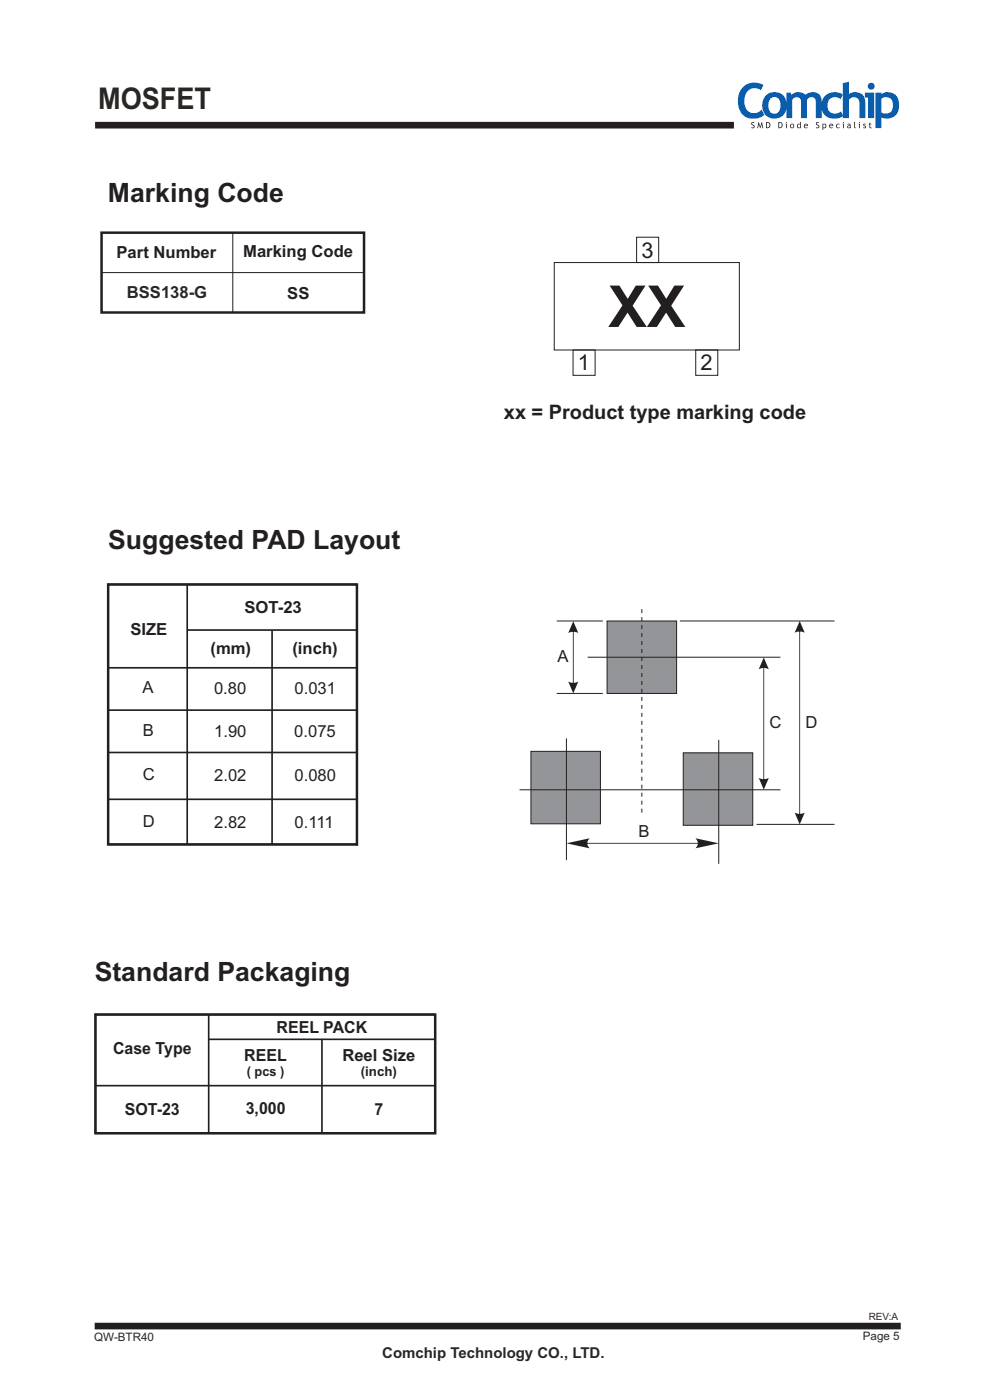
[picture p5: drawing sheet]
<svg xmlns="http://www.w3.org/2000/svg" width="210mm" height="297mm" viewBox="0 0 210 297" stroke-linecap="round" stroke-linejoin="round" font-family="sans-serif">
<path d="M20.2 26.6h135.5M20.1 281.3h171" fill="none" stroke="#231f20" stroke-width="1.4" stroke-linecap="butt"/>
<g fill="#0a5dac">
<path d="M157.8 18.3a3.7 3.7 0 0 1 4.1-.2l-.5 1a2.17 2.17 0 0 0-2.3-.2 2.17 2.17 0 0 0-1.2 2.1 2.32 2.32 0 0 0 2.4 3l.7-.3 .5-.4 .6 1a3.4 3.4 0 0 1-3.8 .6 3.4 3.4 0 0 1-1.8-3.5l.3-1.5 .4-.9z"/>
<path d="M166.8 19.7h.9l.2 .4a2.19 2.19 0 0 1 3 0 1.98 1.98 0 0 1 2.2-.4 1.98 1.98 0 0 1 1.2 1.8v3.6h-1.3v-3.4a.99 .99 0 0 0-.7-1.1 .99 .99 0 0 0-1.1 .6v3.9h-1.3v-3.6a.98 .98 0 0 0-.8-.9 .98 .98 0 0 0-1 .6v3.9h-1.3z"/>
<path d="M175 20.3a3.1 3.1 0 0 1 3.8-.2l-.5 .9a1.72 1.72 0 0 0-2.8 1.3 1.72 1.72 0 0 0 2.6 1.5l.3-.2 .5 1a3.1 3.1 0 0 1-4.4-.8 3.2 3.2 0 0 1 .5-3.5z"/>
<path d="M178.8 17.6l1.3-.3v2.7a2.12 2.12 0 0 1 2.3-.3 2.12 2.12 0 0 1 1.1 2v3.4h-1.2v-3.4a1.2 1.2 0 0 0-.9-1 1.2 1.2 0 0 0-1.3 .5v3.9h-1.3z"/>
<path d="M162.4 20.3a2.63 2.63 0 0 1 3.2-.5 2.63 2.63 0 0 1 1.2 3 2.62 2.62 0 0 1-3 2.3 2.62 2.62 0 0 1-2.1-3.2l.2-.9zM163.5 20.8a2.38 2.38 0 0 0 .1 3.1 1.37 1.37 0 0 0 1.5-.1 1.37 1.37 0 0 0 .5-1.5 1.34 1.34 0 0 0-.4-1.4 1.34 1.34 0 0 0-1.5-.2z"/>
<path d="M184.1 18.3a.73 .73 0 0 1 1.4 0 .73 .73 0 0 1-1.4 0zM183.5 19.7h1.9v5.4h-1.2v-4.4h-.7z"/>
<path d="M185.7 19.7h1.3v.3a2.39 2.39 0 0 1 2.6-.1 2.39 2.39 0 0 1 1.1 2.5 2.59 2.59 0 0 1-3.7 2.5v2.3h-1.3zM187 21v2.8a1.59 1.59 0 0 0 1.9 0 1.59 1.59 0 0 0 .5-1.9 1.44 1.44 0 0 0-.9-1.2 1.44 1.44 0 0 0-1.5 .3z"/>
</g>
<g fill="#231f20">
<path d="M159.5 26l.5-.1v.2h-.4v.3a.44 .44 0 0 1 .5 .5 .44 .44 0 0 1-.7 .2l.1-.1a.24 .24 0 0 0 .4 0 .24 .24 0 0 0-.2-.4l-.3-.3z"/>
<path d="M160.9 25.9l.4 .9 .3-.9 .3 1.3h-.2l-.1-.8-.3 .8-.3-.8-.2 .8h-.2z"/>
<path d="M173.2 26l.5-.1v.2h-.4v.3a.44 .44 0 0 1 .5 .5 .44 .44 0 0 1-.7 .2l.1-.1a.24 .24 0 0 0 .4 0 .24 .24 0 0 0-.2-.4l-.3-.3z"/>
<path d="M177.5 26.4l.4-.2 .2 .1-.1 .1a.34 .34 0 0 0-.4 .1 .34 .34 0 0 0 0 .5 .34 .34 0 0 0 .5 0v.1a.5 .5 0 0 1-.7 0 .5 .5 0 0 1 .1-.7z"/>
<path d="M181.2 25.9h.1v1l.2 .3-.3-.1z"/>
<path d="M183.2 26.3h.5l-.1 .2-.3-.1v.2a.36 .36 0 0 1 .4 .4 .36 .36 0 0 1-.6 .1l.1-.1 .2 .1 .1-.2-.4-.3z"/>
<path d="M184.4 26h.2v.2h.2v.2h-.2v.5l.3 .3h-.3l-.2-.2v-.6h-.1z"/>
<path d="M162.5 25.9a.7 .7 0 0 1 1 .6 .7 .7 0 0 1-1 .7zM162.7 26.1v.9a.49 .49 0 0 0 .5-.5 .49 .49 0 0 0-.5-.4z"/>
<path d="M165.1 25.9a.7 .7 0 0 1 1 .6 .7 .7 0 0 1-1 .7zM165.3 26.1v.9a.49 .49 0 0 0 .5-.5 .49 .49 0 0 0-.5-.4z"/>
<path d="M166.7 26a.15 .15 0 0 1 .3 0 .15 .15 0 0 1-.3 0zM166.6 26.2h.3v1h-.1v-.8z"/>
<path d="M167.6 26.7a.47 .47 0 0 1 .9 0 .47 .47 0 0 1-.9 0zM167.8 26.5v.4l.2 .2a.32 .32 0 0 0 .3-.4 .32 .32 0 0 0-.5-.2z"/>
<path d="M169.2 26.4l.5-.1v-.4h.2v1.3l-.2-.1a.46 .46 0 0 1-.6-.1 .46 .46 0 0 1 .1-.6zM169.3 26.5v.4l.4 .1v-.5z"/>
<path d="M170.7 26.4a.42 .42 0 0 1 .5-.1 .42 .42 0 0 1 .2 .4h-.7l.2 .4 .3-.1 .1 .1a.5 .5 0 0 1-.7 0 .5 .5 0 0 1 .1-.7zM170.8 26.4l-.1 .2h.5l-.1-.2z"/>
<path d="M174.5 26.2l.1 .1a.46 .46 0 0 1 .7 .4 .46 .46 0 0 1-.7 .4v.5h-.1zM174.6 26.5l.1 .6a.34 .34 0 0 0 .4-.4 .34 .34 0 0 0-.4-.3z"/>
<path d="M176 26.4a.42 .42 0 0 1 .5-.1 .42 .42 0 0 1 .2 .4h-.6l.1 .4 .4-.1 .1 .1a.5 .5 0 0 1-.7 0 .5 .5 0 0 1 0-.7zM176.1 26.4v.2h.5l-.2-.2z"/>
<path d="M178.8 26a.1 .1 0 0 1 .2 0 .1 .1 0 0 1-.2 0zM178.7 26.2h.3v1h-.2v-.8z"/>
<path d="M179.7 26.3a.42 .42 0 0 1 .7 .3l.1 .6-.2-.1-.3 .1a.33 .33 0 0 1-.3-.4 .33 .33 0 0 1 .4-.2h.2l-.1-.2-.4 .1zM179.9 26.8v.2h.4v-.3z"/>
<path d="M182.2 26a.1 .1 0 0 1 .2 0 .1 .1 0 0 1-.2 0zM182.1 26.2h.3v1h-.1v-.8z"/>
</g>
<path d="M117.6 55.7h39.2v18.5h-39.2zM135 50.3h4.7v5.4h-4.7zM121.6 74.2h4.6v5.4h-4.6zM147.6 74.2h4.7v5.4h-4.7z" fill="none" stroke="#231f20" stroke-width=".21"/>
<path d="M22.9 124h52.8v55.1h-52.8z" fill="none" stroke="#231f20" stroke-width=".53"/>
<path d="M22.9 124h52.8M22.9 123.8v55.3h53M39.7 124v55.1M39.7 133.7h36M57.7 133.8v45.3M75.7 124v55.4M22.9 159.6h52.8M22.9 150.7h52.8M22.9 141.7h52.8M22.9 169.6h53" fill="none" stroke="#231f20" stroke-width=".35"/>
<g fill="#939598" stroke="#231f20" stroke-width=".21">
<path d="M144.9 159.7h14.8v15.4h-14.8z" fill-rule="evenodd"/>
<path d="M112.6 159.4h14.8v15.4h-14.8z" fill-rule="evenodd"/>
</g>
<path d="M118.1 131.7h9.8M118.1 147.1h9.8M120.2 156.6v25.9M152.5 157v26.3M110.2 167.5h55.3" fill="none" stroke="#231f20" stroke-width=".21"/>
<g fill="#231f20">
<path d="M162 139.5l1.1 2.5-1.1-.3-1.1 .3zM161.9 140.7h.2v25.6h-.2zM160.9 165l1.1 .3 1.1-.3-1.1 2.5z"/>
<path d="M120.2 178.9l4.9-1.1-.4 .6-.1 .5 .1 .5 .4 .6zM122.6 178.8h27.4v.2h-27.4zM147.5 177.8l5 1.1-5 1.1 .4-.6 .1-.5-.1-.5z"/>
</g>
<path d="M128.8 131.7h14.7v15.4h-14.7z" fill-rule="evenodd" fill="#939598" stroke="#231f20" stroke-width=".21"/>
<path d="M136.1 129.2v43.4" fill="none" stroke="#231f20" stroke-width=".21" stroke-dasharray=".8 .8" stroke-linecap="butt"/>
<path d="M124.7 139.4h40.8" fill="none" stroke="#231f20" stroke-width=".21"/>
<path d="M121.6 131.8l1.1 2.5-1.1-.3-1.1 .3zM121.5 133h.2v12.8h-.2zM120.5 144.6l1.1 .3 1.1-.3-1.1 2.5z" fill="#231f20"/>
<path d="M144.2 131.7h32.8M160.5 174.9h16.5" fill="none" stroke="#231f20" stroke-width=".21"/>
<path d="M169.6 131.7l1.1 2.5-1.1-.2-1 .2zM169.5 133h.2v40.6h-.2zM168.6 172.4l1 .3 1.1-.3-1.1 2.5z" fill="#231f20"/>
<path d="M21.5 57.8h55.7M21.5 49.4h55.7v16.9h-55.7zM49.4 49.4v16.9" fill="none" stroke="#231f20" stroke-width=".21"/>
<path d="M21.5 49.4h55.7v16.9h-55.7zM20.2 215.2h72.1v25.2h-72.1z" fill="none" stroke="#231f20" stroke-width=".53"/>
<path d="M20.1 215.2h72.2M20.2 215.3v25.1M44.3 215.3v25.1M92.3 215.1v25.3h-72.2M20.3 230.3h72M44.3 220.5h48M68.3 220.5v19.8" fill="none" stroke="#231f20" stroke-width=".35"/>
<text font-size="12.3" fill="#231f20" x="129" y="69.4">XX</text>
<text font-size="6.3" fill="#2a2723" x="20.8" y="23.2">MOSFET</text>
<g font-size="5.6" fill="#231f20">
<text x="22.9" y="43">Marking Code</text>
<text x="22.9" y="116.5">Suggested PAD Layout</text>
<text x="20.1" y="208.1">Standard Packaging</text>
</g>
<g font-size="4.6" fill="#231f20">
<text x="136" y="54.6">3</text>
<text x="122.5" y="78.5">1</text>
<text x="148.6" y="78.5">2</text>
</g>
<text font-size="4.2" fill="#231f20" x="106.9" y="88.9">xx = Product type marking code</text>
<g font-size="3.5" fill="#231f20">
<text x="24.7" y="54.8">Part Number</text>
<text x="51.6" y="54.5">Marking Code</text>
<text x="60.9" y="63.3">SS</text>
<text x="51.9" y="130">SOT-23</text>
<text x="27.7" y="134.8">SIZE</text>
<text x="44.6" y="138.8">(mm)</text>
<text x="62" y="138.8">(inch)</text>
<text x="118.2" y="140.3">A</text>
<text x="30.2" y="146.9">A</text>
<text x="45.4" y="147.2">0.80</text>
<text x="62.5" y="147.2">0.031</text>
<text x="163.3" y="154.4">C</text>
<text x="170.9" y="154.4">D</text>
<text x="30.3" y="156.1">B</text>
<text x="45.4" y="156.4">1.90</text>
<text x="62.4" y="156.4">0.075</text>
<text x="30.3" y="165.5">C</text>
<text x="45.4" y="165.8">2.02</text>
<text x="62.5" y="165.8">0.080</text>
<text x="30.3" y="175.4">D</text>
<text x="45.4" y="175.7">2.82</text>
<text x="62.5" y="175.7">0.111</text>
<text x="135.4" y="177.5">B</text>
<text x="58.7" y="219.1">REEL PACK</text>
<text x="24" y="223.7">Case Type</text>
<text x="51.8" y="225">REEL</text>
<text x="72.6" y="225">Reel Size</text>
<text x="26.5" y="236.6">SOT-23</text>
<text x="52.1" y="236.4">3,000</text>
<text x="79.4" y="236.6">7</text>
</g>
<text font-size="3.5" fill="#2a2723" x="26.9" y="63.3">BSS138-G</text>
<text font-size="3.2" fill="#2a2723" x="81.1" y="288.1">Comchip Technology CO., LTD.</text>
<g font-size="2.8" fill="#231f20">
<text x="52.4" y="228.2">( pcs )</text>
<text x="76.5" y="228.2">(inch)</text>
</g>
<g font-size="2.5" fill="#2a2723">
<text x="20" y="284.5">QW-BTR40</text>
<text x="183" y="284.4">Page 5</text>
</g>
<text font-size="2.1" fill="#2a2723" x="184.3" y="280">REV:A</text>
</svg>
